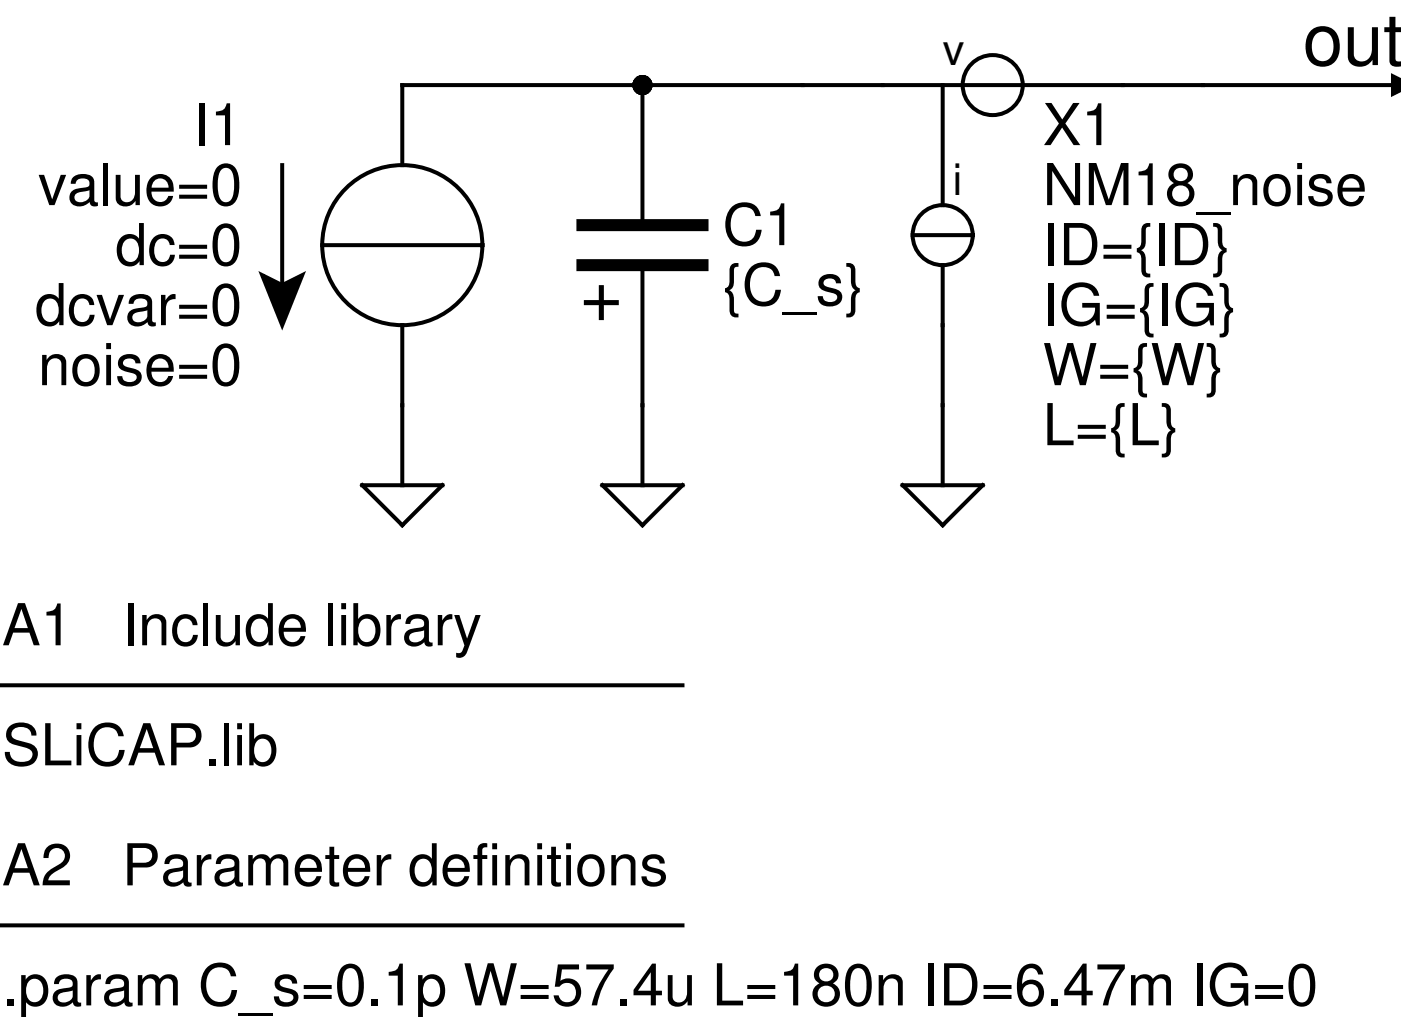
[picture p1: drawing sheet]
<svg xmlns="http://www.w3.org/2000/svg" width="89mm" height="65mm" viewBox="0 0 89 65" stroke-linecap="round" stroke-linejoin="round" font-family="sans-serif">
<g fill="none" stroke="#000" stroke-width=".25">
<path d="M16.6 17.5l1.3 .6 1.3-.6-1.3 3.1zM17.9 10.5v7.6M20.4 15.6h10.2M40.8 5.4v8.9M40.8 16.8v14M57.9 14.9h3.8M59.8 5.4v7.6M59.8 16.8v14M88.9 5.4h-63.4v5.1M23 30.8h5.1l-2.6 2.5zM25.5 20.6v10.2M38.2 30.8h5.1l-2.5 2.5z"/>
<path d="M57.3 30.8h5.1l-2.6 2.5zM.1 58.7h43.2M.1 43.5h43.2"/>
<circle cx="25.5" cy="15.6" r="5.1"/>
<circle cx="59.8" cy="14.9" r="1.91"/>
<circle cx="63" cy="5.4" r="1.91"/>
</g>
<path d="M37 14.3h7.6M37 16.8h7.6" fill="none" stroke="#000" stroke-width=".76"/>
<g fill="#000">
<path d="M16.6 17.5l1.3 .6 1.3-.6-1.3 3.1zM88.3 4.6l.6 .8-.6 .8z"/>
<circle cx="40.8" cy="5.4" r=".64"/>
</g>
<g font-size="4.6">
<text x="82.7" y="4.1">out</text>
<text x="36.8" y="20.3">+</text>
</g>
<g font-size="3.7">
<text x="12.3" y="9.2">I1</text>
<text x="66.2" y="9.2">X1</text>
<text x="2.4" y="13">value=0</text>
<text x="7.3" y="16.8">dc=0</text>
<text x="45.8" y="15.6">C1</text>
<text x="66.2" y="16.8">ID={ID}</text>
<text x="66.2" y="13">NM18_noise</text>
<text x="2.2" y="20.6">dcvar=0</text>
<text x="45.8" y="19.4">{C_s}</text>
<text x="66.2" y="20.6">IG={IG}</text>
<text x="2.4" y="24.5">noise=0</text>
<text x="66.2" y="28.3">L={L}</text>
<text x="66.2" y="24.5">W={W}</text>
<text x=".1" y="41">A1</text>
<text x="7.7" y="41">Include library</text>
<text x=".1" y="48.6">SLiCAP.lib</text>
<text x=".1" y="56.2">A2</text>
<text x="7.7" y="56.2">Parameter definitions</text>
<text x=".1" y="63.8">.param C_s=0.1p W=57.4u L=180n ID=6.47m IG=0</text>
</g>
<g font-size="2.8">
<text x="59.8" y="4.1">v</text>
<text x="60.5" y="12.4">i</text>
</g>
</svg>
